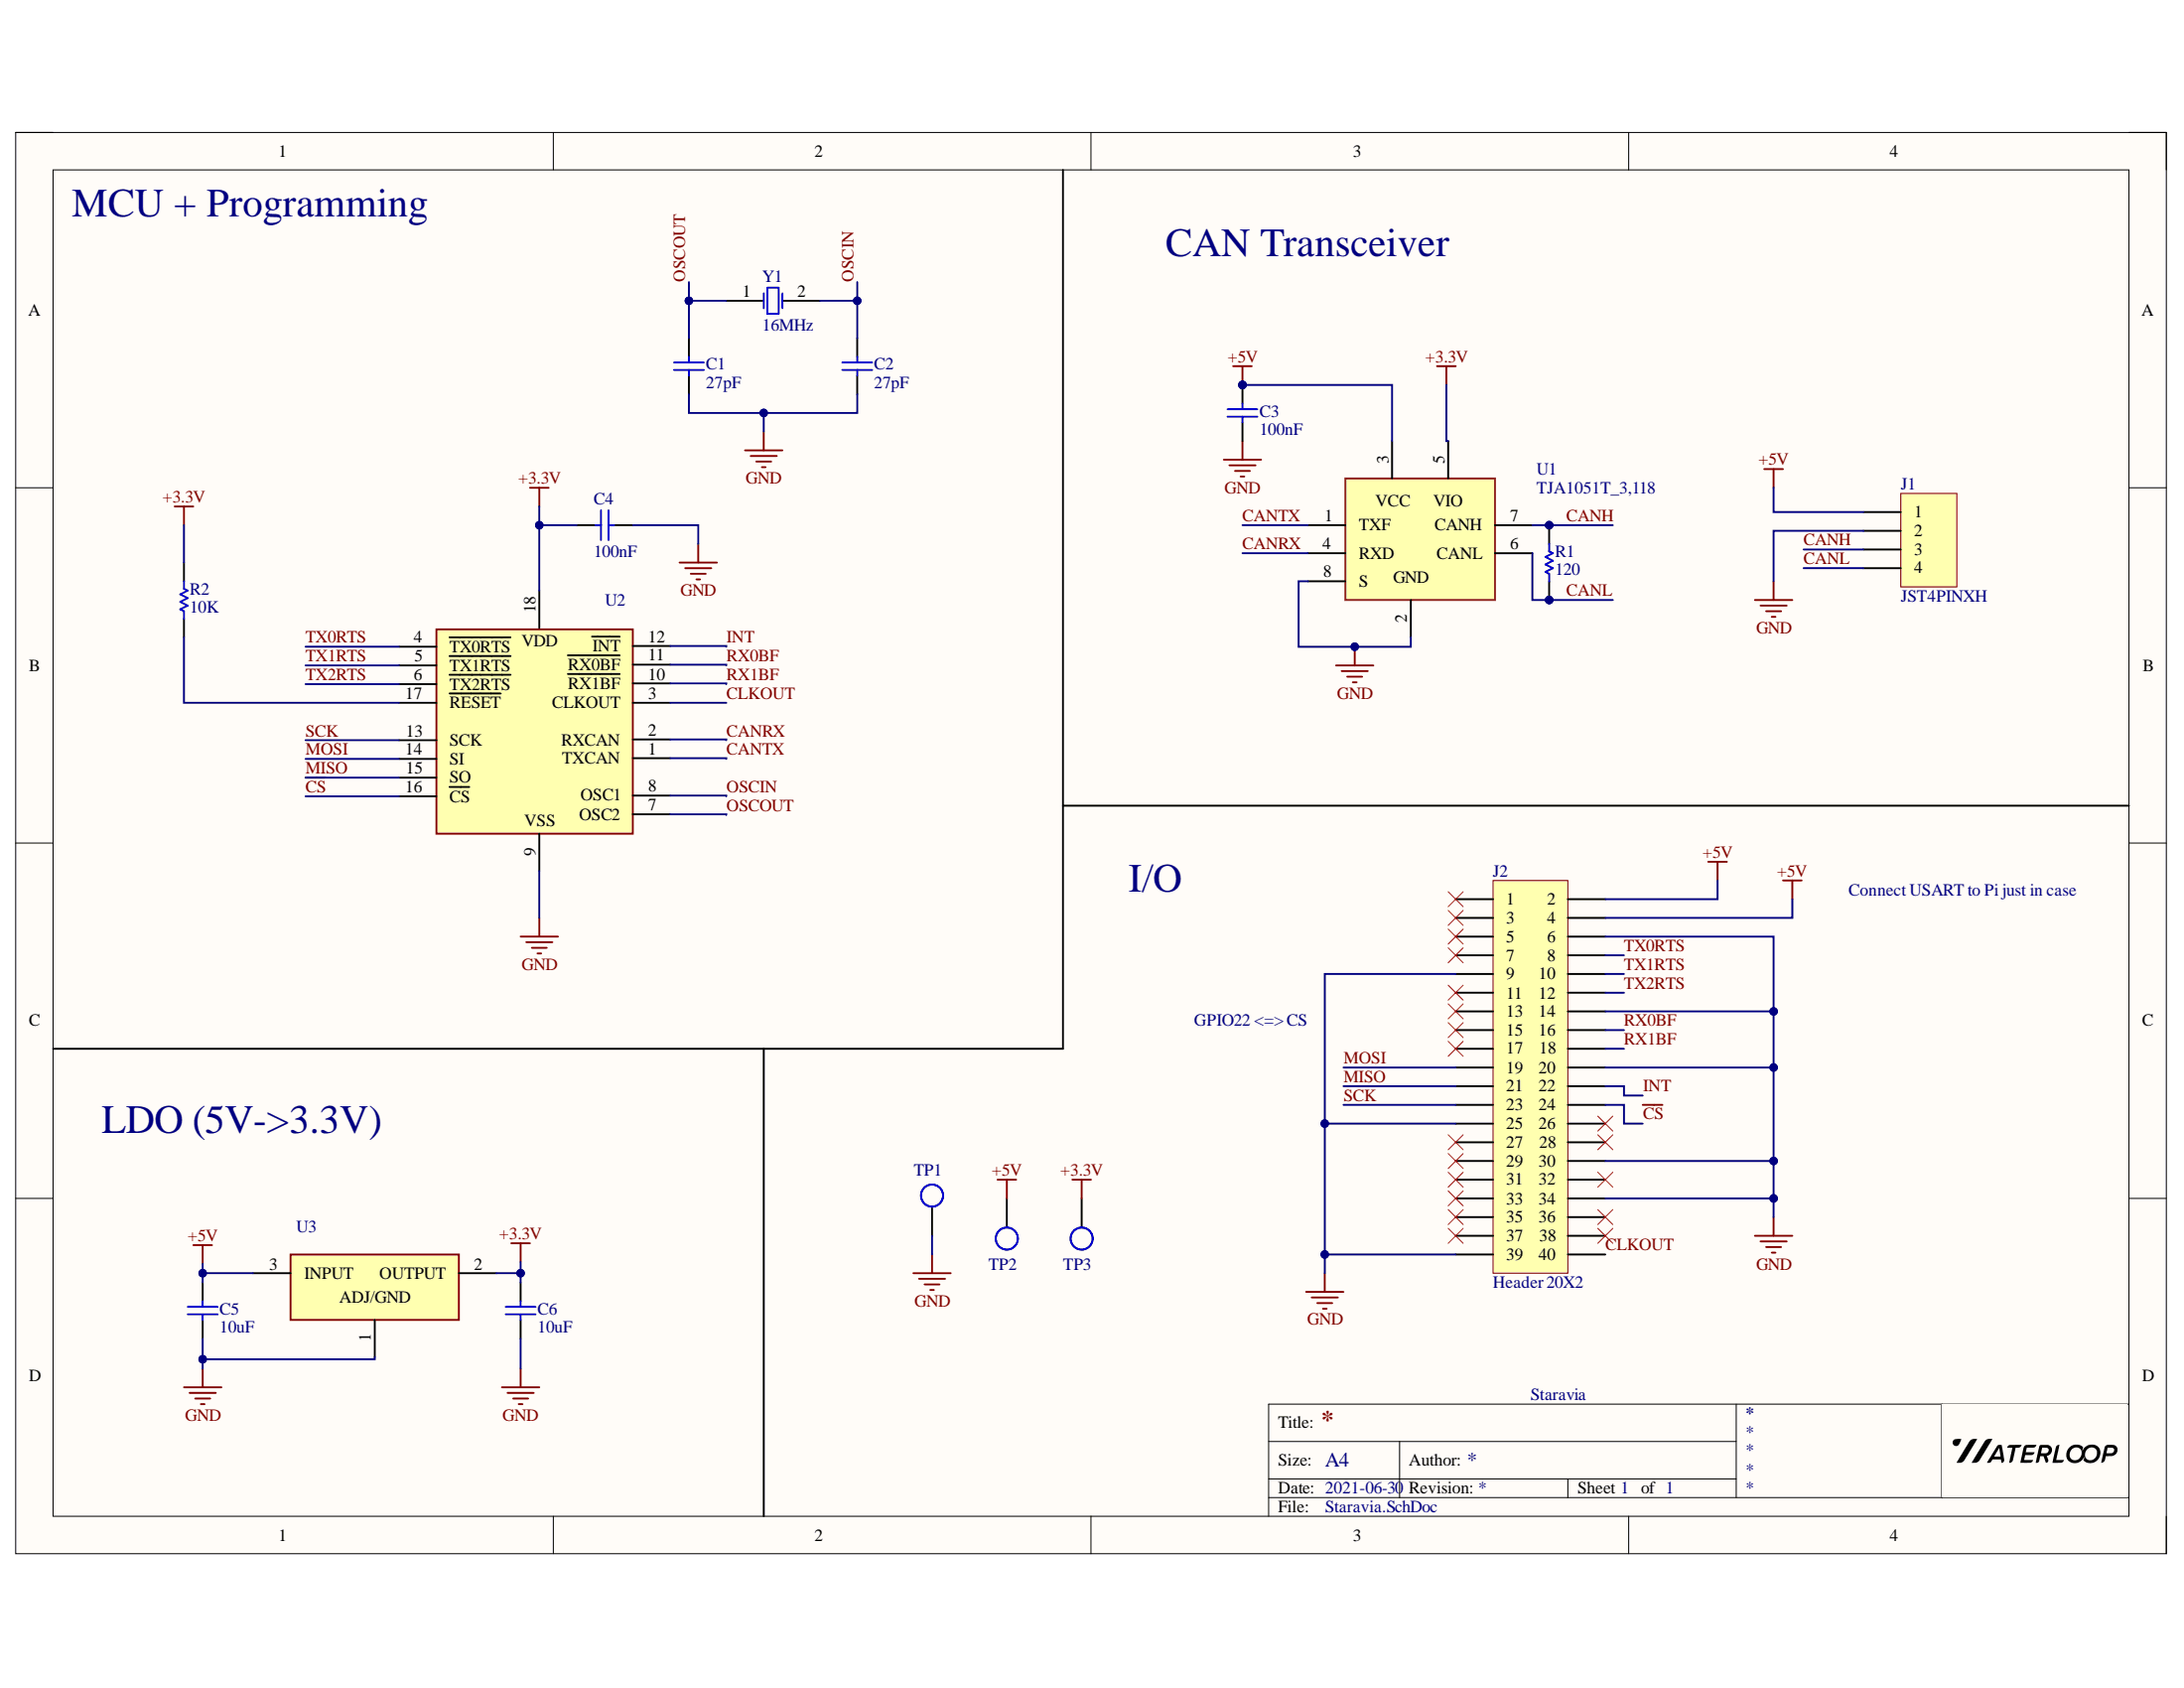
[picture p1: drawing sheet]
# Altium project Staravia.PrjPcb
1 sheet, 17 parts. Net scope: global (net labels, ports and power ports of the same name join across sheets).
Board file: Staravia.PcbDoc

## Sheet Staravia.SchDoc
size A4; SheetNumber: 1; SheetTotal: 1

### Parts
C1  value 27pF  [0805 - Capacitor]  (hidden comment: Capacitor - Nonpolarized)
C2  value 27pF  [0805 - Capacitor]  (hidden comment: Capacitor - Nonpolarized)
C3  value 100nF  [0805 - Capacitor]  (hidden comment: Capacitor - Nonpolarized)
C4  value 100nF  [0805 - Capacitor]  (hidden comment: Capacitor - Nonpolarized)
C5  value 10uF  [0805 - Capacitor]  (hidden comment: Capacitor - Nonpolarized)
C6  value 10uF  [0805 - Capacitor]  (hidden comment: Capacitor - Nonpolarized)
J1  JST4PINXH  [B4B-XH]  (no BOM)
J2  Header 20X2  [HDR2X20]  (no BOM)
R1  value 120  [0603 - Resistor]  (hidden comment: Resistor)
R2  value 10K  [0603 - Resistor]  (hidden comment: Resistor)
TP1  Test Point  [Test Point]  (value not drawn)  (no BOM)
TP2  Test Point  [Test Point]  (value not drawn)  (no BOM)
TP3  Test Point  [Test Point]  (value not drawn)  (no BOM)
U1  TJA1051T_3,118  [TJA1051T/3,118]  (no BOM)
U2  MCP2515-E/SO  [MCP2515-I/ML]  (value not drawn)
U3  TLV1117-33IDCYR  [TLV1117]  (value not drawn)  (no BOM)
Y1  value 16MHz  [2-SMD NO LEAD CRSYSTAL]  (hidden comment: Oscillator)

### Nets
+3.3V: C4.2 C6.2 R2.2 TP3.1 U1.5(VIO) U2.18(VDD) U3.2(OUTPUT)
+5V: C3.2 C5.1 J1.1 J2.2 J2.4 TP2.1 U1.3(VCC) U3.3(INPUT)
GND: C1.1 C2.1 C3.1 C4.1 C5.2 C6.1 J1.2 J2.6 J2.9 J2.14 J2.20 J2.25 J2.30 J2.34 J2.39 TP1.1 U1.2(GND) U1.8(S) U2.9(VSS) U3.1(ADJ/GND)
~{CS}: J2.24 U2.16(~{CS})
CANH: J1.3 R1.2 U1.7(CANH)
CANL: J1.4 R1.1 U1.6(CANL)
CANRX: U1.4(RXD) U2.2(RXCAN)
CANTX: U1.1(TXF) U2.1(TXCAN)
CLKOUT: J2.40 U2.3(CLKOUT)
INT: J2.22 U2.12(~{INT})
MISO: J2.21 U2.15(SO)
MOSI: J2.19 U2.14(SI)
OSCIN: C2.2 U2.8(OSC1) Y1.2(OSC2)
OSCOUT: C1.2 U2.7(OSC2) Y1.1(OSC1)
RX0BF: J2.16 U2.11(~{RX0BF})
RX1BF: J2.18 U2.10(~{RX1BF})
SCK: J2.23 U2.13(SCK)
TX0RTS: J2.8 U2.4(~{TX0RTS})
TX1RTS: J2.10 U2.5(~{TX1RTS})
TX2RTS: J2.12 U2.6(~{TX2RTS})
NetR2_1: R2.1 U2.17(~{RESET})

Not connected (* = marked no-connect by the designer): J2 1* 3* 5* 7* 11* 13* 15* 17* 26* 27* 28* 29* 31* 32* 33* 35* 36* 37* 38*

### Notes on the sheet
- MCU + Programming
- CAN Transceiver
- I/O
- Connect USART to Pi just in case
- GPIO22 <=> CS
- LDO (5V->3.3V)
- Staravia
